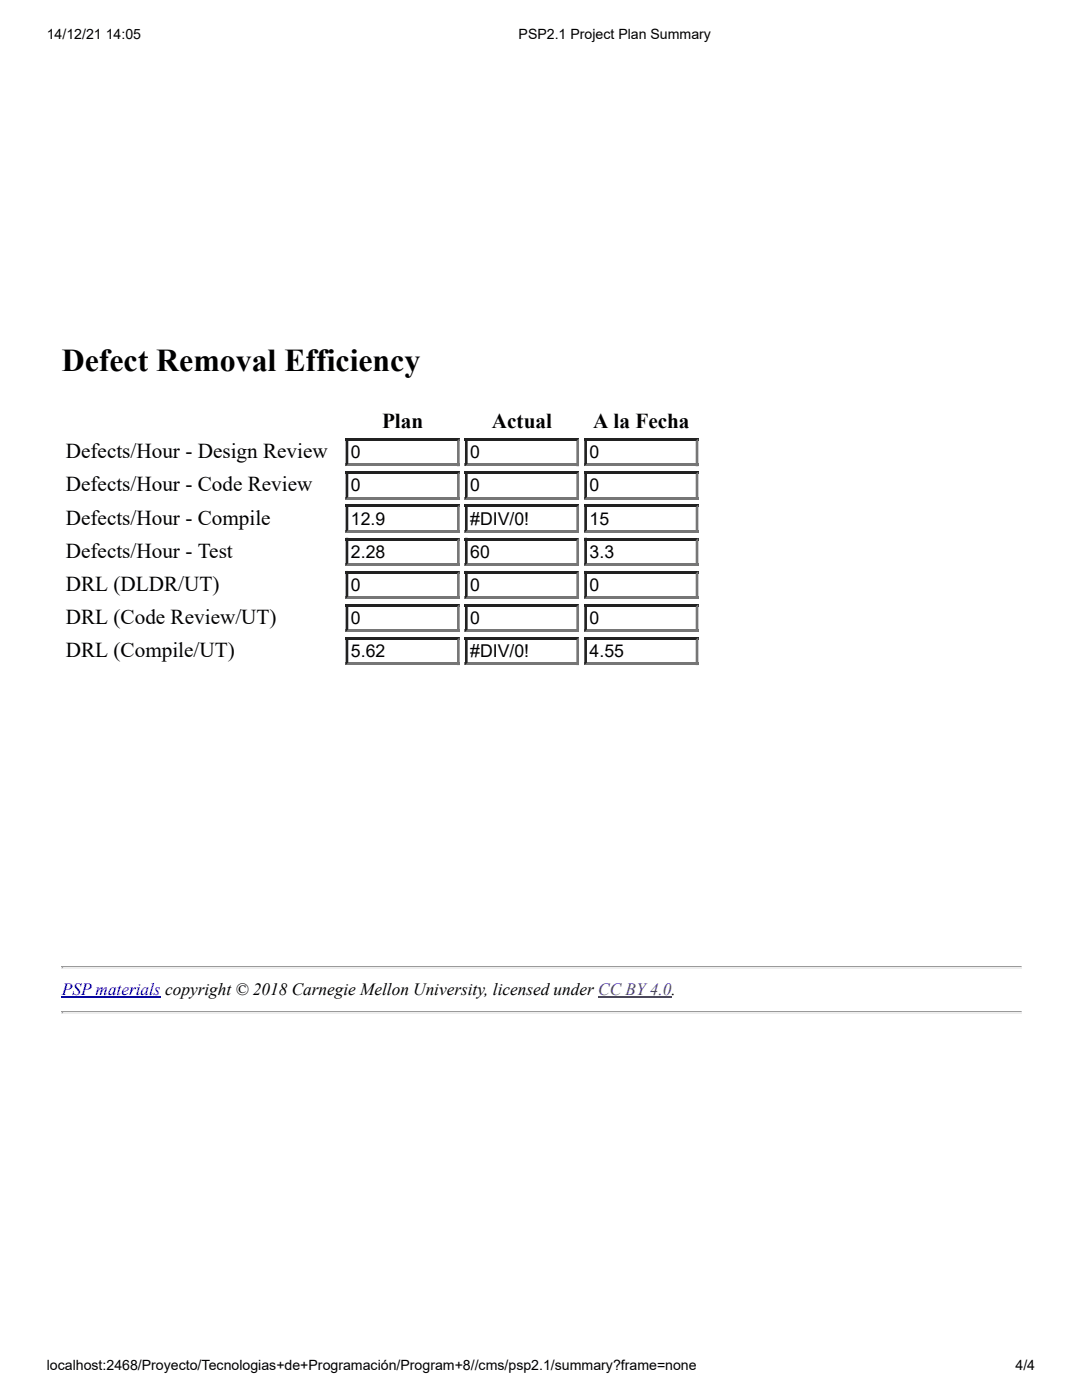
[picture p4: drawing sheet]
<svg xmlns="http://www.w3.org/2000/svg" width="216mm" height="279mm" viewBox="0 0 216 279" stroke-linecap="round" stroke-linejoin="round" font-family="sans-serif">
<path d="M12.3 192.9h191.6" fill="none" stroke="#9a9a9a" stroke-width=".26"/>
<path d="M12.3 193.2h191.6" fill="none" stroke="#eee" stroke-width=".26"/>
<path d="M203.9 192.8v.5h-.3v-.2z" fill="#eee"/>
<path d="M12.3 192.8h.3v.3l-.3 .2z" fill="#9a9a9a"/>
<path d="M12.3 201.9h191.6" fill="none" stroke="#9a9a9a" stroke-width=".26"/>
<path d="M12.3 202.2h191.6" fill="none" stroke="#eee" stroke-width=".26"/>
<path d="M203.9 201.8v.5h-.3v-.2z" fill="#eee"/>
<path d="M12.3 201.8h.3v.3l-.3 .2z" fill="#9a9a9a"/>
<path d="M69 87.5h22.7v5.5h-22.7z" fill="#fff"/>
<path d="M69 87.5h22.7v.5h-22.7z" fill="#212121"/>
<g fill="#767676">
<path d="M69 92.5h22.7v.5h-22.7z"/>
<path d="M91.2 88l.5-.5v5.5h-.5z"/>
</g>
<path d="M69 87.5h.5v5l-.5 .5z" fill="#212121"/>
<path d="M92.8 87.5h22.7v5.5h-22.7z" fill="#fff"/>
<path d="M92.8 87.5h22.7v.5h-22.7z" fill="#212121"/>
<g fill="#767676">
<path d="M92.8 92.5h22.7v.5h-22.7z"/>
<path d="M115 88l.5-.5v5.5h-.5z"/>
</g>
<path d="M92.8 87.5h.5v5l-.5 .5z" fill="#212121"/>
<path d="M116.6 87.5h22.7v5.5h-22.7z" fill="#fff"/>
<path d="M116.6 87.5h22.7v.5h-22.7z" fill="#212121"/>
<g fill="#767676">
<path d="M116.6 92.5h22.7v.5h-22.7z"/>
<path d="M138.8 88l.5-.5v5.5h-.5z"/>
</g>
<path d="M116.6 87.5h.5v5l-.5 .5z" fill="#212121"/>
<path d="M69 94.1h22.7v5.6h-22.7z" fill="#fff"/>
<path d="M69 94.1h22.7v.5h-22.7z" fill="#212121"/>
<g fill="#767676">
<path d="M69 99.1h22.7v.6h-22.7z"/>
<path d="M91.7 94.1v5.6h-.5v-5.1z"/>
</g>
<path d="M69 94.1h.5v5l-.5 .6z" fill="#212121"/>
<path d="M92.8 94.1h22.7v5.6h-22.7z" fill="#fff"/>
<path d="M92.8 94.1h22.7v.5h-22.7z" fill="#212121"/>
<g fill="#767676">
<path d="M92.8 99.1h22.7v.6h-22.7z"/>
<path d="M115.5 94.1v5.6h-.5v-5.1z"/>
</g>
<path d="M92.8 94.1h.5v5l-.5 .6z" fill="#212121"/>
<path d="M116.6 94.1h22.7v5.6h-22.7z" fill="#fff"/>
<path d="M116.6 94.1h22.7v.5h-22.7z" fill="#212121"/>
<g fill="#767676">
<path d="M116.6 99.1h22.7v.6h-22.7z"/>
<path d="M139.3 94.1v5.6h-.5v-5.1z"/>
</g>
<path d="M116.6 94.1h.5v5l-.5 .6z" fill="#212121"/>
<path d="M69 100.7h22.7v5.6h-22.7z" fill="#fff"/>
<path d="M69 100.7h22.7v.5h-22.7z" fill="#212121"/>
<g fill="#767676">
<path d="M69 105.7h22.7v.6h-22.7z"/>
<path d="M91.7 100.7v5.6h-.5v-5.1z"/>
</g>
<path d="M69 100.7h.5v5l-.5 .6z" fill="#212121"/>
<path d="M92.8 100.7h22.7v5.6h-22.7z" fill="#fff"/>
<path d="M92.8 100.7h22.7v.5h-22.7z" fill="#212121"/>
<g fill="#767676">
<path d="M92.8 105.7h22.7v.6h-22.7z"/>
<path d="M115.5 100.7v5.6h-.5v-5.1z"/>
</g>
<path d="M92.8 100.7h.5v5l-.5 .6z" fill="#212121"/>
<path d="M116.6 100.7h22.7v5.6h-22.7z" fill="#fff"/>
<path d="M116.6 100.7h22.7v.5h-22.7z" fill="#212121"/>
<g fill="#767676">
<path d="M116.6 105.7h22.7v.6h-22.7z"/>
<path d="M139.3 100.7v5.6h-.5v-5.1z"/>
</g>
<path d="M116.6 100.7h.5v5l-.5 .6z" fill="#212121"/>
<path d="M69 107.3h22.7v5.6h-22.7z" fill="#fff"/>
<path d="M69 107.3h22.7v.6h-22.7z" fill="#212121"/>
<g fill="#767676">
<path d="M69 112.4h22.7v.5h-22.7z"/>
<path d="M91.2 107.9l.5-.6v5.6h-.5z"/>
</g>
<path d="M69 107.3h.5v5.1l-.5 .5z" fill="#212121"/>
<path d="M92.8 107.3h22.7v5.6h-22.7z" fill="#fff"/>
<path d="M92.8 107.3h22.7v.6h-22.7z" fill="#212121"/>
<g fill="#767676">
<path d="M92.8 112.4h22.7v.5h-22.7z"/>
<path d="M115 107.9l.5-.6v5.6h-.5z"/>
</g>
<path d="M92.8 107.3h.5v5.1l-.5 .5z" fill="#212121"/>
<path d="M116.6 107.3h22.7v5.6h-22.7z" fill="#fff"/>
<path d="M116.6 107.3h22.7v.6h-22.7z" fill="#212121"/>
<g fill="#767676">
<path d="M116.6 112.4h22.7v.5h-22.7z"/>
<path d="M138.8 107.9l.5-.6v5.6h-.5z"/>
</g>
<path d="M116.6 107.3h.5v5.1l-.5 .5z" fill="#212121"/>
<path d="M69 113.9h22.7v5.6h-22.7z" fill="#fff"/>
<path d="M69 113.9h22.7v.6h-22.7z" fill="#212121"/>
<g fill="#767676">
<path d="M69 119h22.7v.5h-22.7z"/>
<path d="M91.7 113.9v5.6h-.5v-5z"/>
</g>
<path d="M69 113.9h.5v5.1l-.5 .5z" fill="#212121"/>
<path d="M92.8 113.9h22.7v5.6h-22.7z" fill="#fff"/>
<path d="M92.8 113.9h22.7v.6h-22.7z" fill="#212121"/>
<g fill="#767676">
<path d="M92.8 119h22.7v.5h-22.7z"/>
<path d="M115.5 113.9v5.6h-.5v-5z"/>
</g>
<path d="M92.8 113.9h.5v5.1l-.5 .5z" fill="#212121"/>
<path d="M116.6 113.9h22.7v5.6h-22.7z" fill="#fff"/>
<path d="M116.6 113.9h22.7v.6h-22.7z" fill="#212121"/>
<g fill="#767676">
<path d="M116.6 119h22.7v.5h-22.7z"/>
<path d="M139.3 113.9v5.6h-.5v-5z"/>
</g>
<path d="M116.6 113.9h.5v5.1l-.5 .5z" fill="#212121"/>
<path d="M69 120.6h22.7v5.5h-22.7z" fill="#fff"/>
<path d="M69 120.6h22.7v.5h-22.7z" fill="#212121"/>
<g fill="#767676">
<path d="M69 125.6h22.7v.5h-22.7z"/>
<path d="M91.7 120.6v5.5h-.5v-5z"/>
</g>
<path d="M69 120.6h.5v5l-.5 .5z" fill="#212121"/>
<path d="M92.8 120.6h22.7v5.5h-22.7z" fill="#fff"/>
<path d="M92.8 120.6h22.7v.5h-22.7z" fill="#212121"/>
<g fill="#767676">
<path d="M92.8 125.6h22.7v.5h-22.7z"/>
<path d="M115.5 120.6v5.5h-.5v-5z"/>
</g>
<path d="M92.8 120.6h.5v5l-.5 .5z" fill="#212121"/>
<path d="M116.6 120.6h22.7v5.5h-22.7z" fill="#fff"/>
<path d="M116.6 120.6h22.7v.5h-22.7z" fill="#212121"/>
<g fill="#767676">
<path d="M116.6 125.6h22.7v.5h-22.7z"/>
<path d="M139.3 120.6v5.5h-.5v-5z"/>
</g>
<path d="M116.6 120.6h.5v5l-.5 .5z" fill="#212121"/>
<path d="M69 127.2h22.7v5.5h-22.7z" fill="#fff"/>
<path d="M69 127.2h22.7v.5h-22.7z" fill="#212121"/>
<g fill="#767676">
<path d="M69 132.2h22.7v.5h-22.7z"/>
<path d="M91.2 127.7l.5-.5v5.5h-.5z"/>
</g>
<path d="M69 127.2h.5v5l-.5 .5z" fill="#212121"/>
<path d="M92.8 127.2h22.7v5.5h-22.7z" fill="#fff"/>
<path d="M92.8 127.2h22.7v.5h-22.7z" fill="#212121"/>
<g fill="#767676">
<path d="M92.8 132.2h22.7v.5h-22.7z"/>
<path d="M115 127.7l.5-.5v5.5h-.5z"/>
</g>
<path d="M92.8 127.2h.5v5l-.5 .5z" fill="#212121"/>
<path d="M116.6 127.2h22.7v5.5h-22.7z" fill="#fff"/>
<path d="M116.6 127.2h22.7v.5h-22.7z" fill="#212121"/>
<g fill="#767676">
<path d="M116.6 132.2h22.7v.5h-22.7z"/>
<path d="M138.8 127.7l.5-.5v5.5h-.5z"/>
</g>
<path d="M116.6 127.2h.5v5l-.5 .5z" fill="#212121"/>
<path d="M12.3 199h19.8" fill="none" stroke="#00e" stroke-width=".26"/>
<path d="M119.4 199h14.6" fill="none" stroke="#551a8b" stroke-width=".26"/>
<text font-size="6.3" x="12.3" y="74">Defect Removal Efficiency</text>
<g font-size="4.2">
<text x="76.2" y="85.4">Plan</text>
<text x="98.2" y="85.4">Actual</text>
<text x="118.3" y="85.4">A la Fecha</text>
<text x="13.1" y="91.5">Defects/Hour - Design Review</text>
<text x="13.1" y="98.1">Defects/Hour - Code Review</text>
<text x="13.1" y="104.7">Defects/Hour - Compile</text>
<text x="13.1" y="111.3">Defects/Hour - Test</text>
<text x="13.1" y="117.9">DRL (DLDR/UT)</text>
<text x="13.1" y="124.5">DRL (Code Review/UT)</text>
<text x="13.1" y="131.1">DRL (Compile/UT)</text>
</g>
<g font-size="3.5">
<text x="70" y="91.5">0</text>
<text x="93.8" y="91.5">0</text>
<text x="117.7" y="91.5">0</text>
<text x="70" y="98.1">0</text>
<text x="93.8" y="98.1">0</text>
<text x="117.7" y="98.1">0</text>
<text x="70" y="104.7">12.9</text>
<text x="93.8" y="104.7">#DIV/0!</text>
<text x="117.7" y="104.7">15</text>
<text x="70" y="111.3">2.28</text>
<text x="93.8" y="111.3">60</text>
<text x="117.7" y="111.3">3.3</text>
<text x="70" y="117.9">0</text>
<text x="93.8" y="117.9">0</text>
<text x="117.7" y="117.9">0</text>
<text x="70" y="124.5">0</text>
<text x="93.8" y="124.5">0</text>
<text x="117.7" y="124.5">0</text>
<text x="70" y="131.1">5.62</text>
<text x="93.8" y="131.1">#DIV/0!</text>
<text x="117.7" y="131.1">4.55</text>
</g>
<text font-size="3.4" fill="#00e" x="12.3" y="198.6">PSP materials copyright © 2018 Carnegie Mellon University, licensed under CC BY4.0.</text>
<g font-size="2.8">
<text x="9.3" y="7.8">14/12/21 14:05</text>
<text x="103.5" y="7.8">PSP2.1 Project Plan Summary</text>
<text x="9.3" y="273.4">localhost:2468/Proyecto/Tecnologias+de+Programación/Program+8//cms/psp2.1/summary?frame=none</text>
<text x="202.6" y="273.4">4/4</text>
</g>
</svg>
